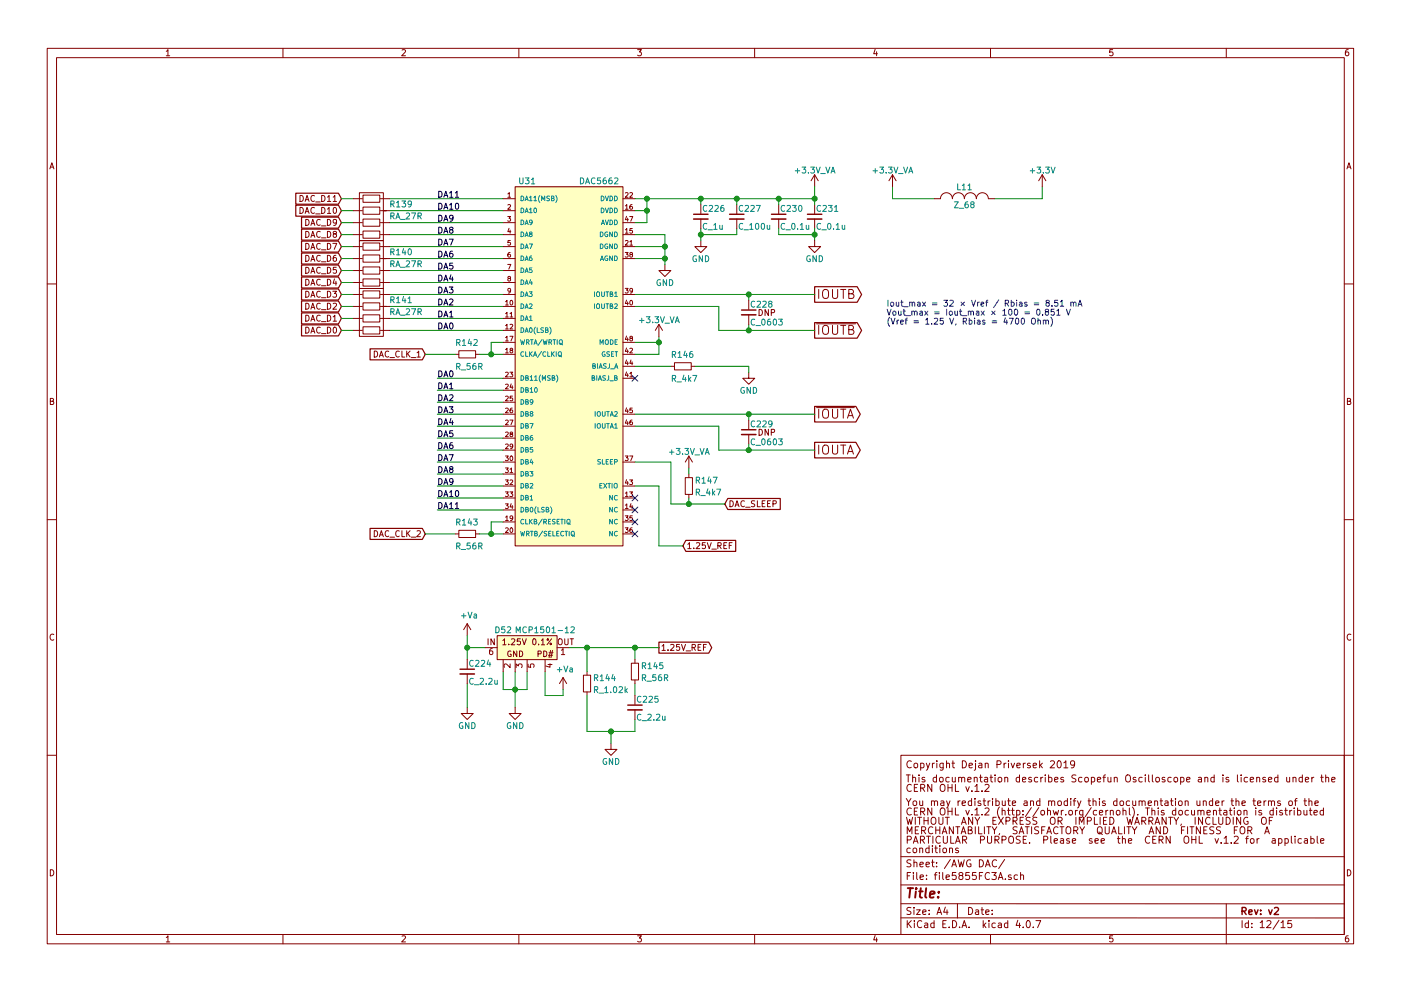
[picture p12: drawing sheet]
EESchema Schematic File Version 2
LIBS:ScopefunParts
LIBS:power
LIBS:device
LIBS:transistors
LIBS:conn
LIBS:linear
LIBS:regul
LIBS:74xx
LIBS:cmos4000
LIBS:adc-dac
LIBS:memory
LIBS:microcontrollers
LIBS:dsp
LIBS:microchip
LIBS:analog_switches
LIBS:motorola
LIBS:texas
LIBS:intel
LIBS:audio
LIBS:interface
LIBS:digital-audio
LIBS:philips
LIBS:display
LIBS:cypress
LIBS:siliconi
LIBS:opto
LIBS:atmel
LIBS:contrib
LIBS:valves
LIBS:Scopefun_v2-cache
EELAYER 25 0
EELAYER END
$Descr A4 11693 8268
encoding utf-8
Sheet 12 15
Title ""
Date ""
Rev "v2"
Comp ""
Comment1 "Copyright Dejan Priversek 2017"
Comment2 ""
Comment3 ""
Comment4 ""
$EndDescr
Text GLabel 6800 2450 2    75   Output ~ 0
IOUTB
Text GLabel 6800 2750 2    75   Output ~ 0
~IOUTB
Text GLabel 6800 3450 2    75   Output ~ 0
~IOUTA
Text GLabel 6800 3750 2    75   Output ~ 0
IOUTA
Wire Wire Line
	6250 2500 6250 2450
Wire Wire Line
	5300 2450 6800 2450
Wire Wire Line
	6250 2700 6250 2750
Wire Wire Line
	6000 2750 6800 2750
Connection ~ 6250 2750
Connection ~ 6250 2450
Wire Wire Line
	5300 3450 6800 3450
Wire Wire Line
	6250 3450 6250 3500
Wire Wire Line
	6000 3750 6800 3750
Wire Wire Line
	6250 3700 6250 3750
Connection ~ 6250 3750
Connection ~ 6250 3450
Text GLabel 2850 1650 0    50   Input ~ 0
DAC_D11
Text GLabel 2850 1750 0    50   Input ~ 0
DAC_D10
Text GLabel 2850 1850 0    50   Input ~ 0
DAC_D9
Text GLabel 2850 1950 0    50   Input ~ 0
DAC_D8
Text GLabel 2850 2050 0    50   Input ~ 0
DAC_D7
Text GLabel 2850 2150 0    50   Input ~ 0
DAC_D6
Text GLabel 2850 2250 0    50   Input ~ 0
DAC_D5
Text GLabel 2850 2350 0    50   Input ~ 0
DAC_D4
Text GLabel 2850 2450 0    50   Input ~ 0
DAC_D3
Text GLabel 2850 2550 0    50   Input ~ 0
DAC_D2
Text GLabel 2850 2650 0    50   Input ~ 0
DAC_D1
Text GLabel 2850 2750 0    50   Input ~ 0
DAC_D0
Text GLabel 3550 2950 0    50   Input ~ 0
DAC_CLK_1
Text GLabel 3550 4450 0    50   Input ~ 0
DAC_CLK_2
$Comp
L GND #PWR0352
U 1 1
P 5550 2200
F 0 "#PWR0352" H 5550 1950 50  0001 C CNN
F 1 "GND" H 5550 2050 50  0000 C CNN
F 2 "" H 5550 2200 50  0000 C CNN
F 3 "" H 5550 2200 50  0000 C CNN
	1    5550 2200
	1    0    0    -1  
$EndComp
Wire Wire Line
	5550 1950 5550 2200
Wire Wire Line
	5550 1950 5300 1950
Wire Wire Line
	5300 2050 5550 2050
Connection ~ 5550 2050
Wire Wire Line
	5300 2150 5550 2150
Connection ~ 5550 2150
$Comp
L C_0.1u C231
U 1 1
P 6800 1800
F 0 "C231" H 6810 1870 50  0000 L CNN
F 1 "C_0.1u" H 6810 1720 50  0000 L CNN
F 2 "ScopefunPackagesLibrary:C_0603" H 6800 1600 50  0001 C CNN
F 3 "" H 6810 1870 50  0001 C CNN
F 4 "C0603C104K4RACTU" H 6910 1970 60  0001 C CNN "MFG Part#"
F 5 "MLCC - SMD/SMT 0603 16V X7R 10%" H 6850 2050 60  0001 C CNN "Description"
	1    6800 1800
	1    0    0    -1  
$EndComp
Connection ~ 6800 1650
Wire Wire Line
	5400 1750 5300 1750
Connection ~ 5400 1650
$Comp
L GND #PWR0353
U 1 1
P 5850 2000
F 0 "#PWR0353" H 5850 1750 50  0001 C CNN
F 1 "GND" H 5850 1850 50  0000 C CNN
F 2 "" H 5850 2000 50  0000 C CNN
F 3 "" H 5850 2000 50  0000 C CNN
	1    5850 2000
	1    0    0    -1  
$EndComp
Wire Wire Line
	5850 1900 5850 2000
Wire Wire Line
	6800 1900 6800 2000
$Comp
L C_0.1u C230
U 1 1
P 6500 1800
F 0 "C230" H 6510 1870 50  0000 L CNN
F 1 "C_0.1u" H 6510 1720 50  0000 L CNN
F 2 "ScopefunPackagesLibrary:C_0603" H 6500 1600 50  0001 C CNN
F 3 "" H 6510 1870 50  0001 C CNN
F 4 "C0603C104K4RACTU" H 6610 1970 60  0001 C CNN "MFG Part#"
F 5 "MLCC - SMD/SMT 0603 16V X7R 10%" H 6550 2050 60  0001 C CNN "Description"
	1    6500 1800
	1    0    0    -1  
$EndComp
Wire Wire Line
	6500 1950 6500 1900
Connection ~ 6800 1950
Wire Wire Line
	6500 1650 6500 1700
Connection ~ 6500 1650
Wire Wire Line
	5500 2800 5500 2950
Wire Wire Line
	5500 2950 5300 2950
Wire Wire Line
	5300 3050 5600 3050
$Comp
L GND #PWR0354
U 1 1
P 6250 3100
F 0 "#PWR0354" H 6250 2850 50  0001 C CNN
F 1 "GND" H 6250 2950 50  0000 C CNN
F 2 "" H 6250 3100 50  0000 C CNN
F 3 "" H 6250 3100 50  0000 C CNN
	1    6250 3100
	1    0    0    -1  
$EndComp
Wire Wire Line
	6250 3100 6250 3050
Wire Wire Line
	4000 4450 4200 4450
$Comp
L DAC5662 U31
U 1 1
P 4750 2850
F 0 "U31" H 4400 4200 50  0000 C CNN
F 1 "DAC5662" H 5000 4200 50  0000 C CNN
F 2 "ScopefunPackagesLibrary:S-PQFP-G48" H 4750 1250 50  0001 C CNN
F 3 "http://www.ti.com/lit/ds/symlink/dac5662.pdf" H 4750 1450 50  0001 C CNN
F 4 "DAC5662IPFB" H 4750 1350 50  0001 C CNN "MFG Part#"
F 5 "DAC 12 bit 275 MSPS Dual DAC" H 4750 2850 60  0001 C CNN "Description"
	1    4750 2850
	1    0    0    -1  
$EndComp
NoConn ~ 5300 4450
NoConn ~ 5300 4350
NoConn ~ 5300 4250
NoConn ~ 5300 4150
Wire Wire Line
	6250 3050 5800 3050
NoConn ~ 5300 3150
Wire Wire Line
	5300 2550 6000 2550
Wire Wire Line
	6000 2550 6000 2750
Wire Wire Line
	5300 3550 6000 3550
Wire Wire Line
	6000 3550 6000 3750
Wire Wire Line
	5500 4050 5300 4050
Wire Wire Line
	5300 2850 5500 2850
Connection ~ 5500 2850
Text Notes 7400 2700 0    50   ~ 0
Iout_max = 32 × Vref / Rbias = 8.51 mA\nVout_max = Iout_max × 100 = 0.851 V\n(Vref = 1.25 V, Rbias = 4700 Ohm)
Wire Wire Line
	3250 2450 4200 2450
Wire Wire Line
	3250 2550 4200 2550
Wire Wire Line
	3250 2650 4200 2650
Wire Wire Line
	3250 2750 4200 2750
Text Label 3650 2750 0    50   ~ 0
DA0
Text Label 3650 2650 0    50   ~ 0
DA1
Text Label 3650 2550 0    50   ~ 0
DA2
Text Label 3650 2450 0    50   ~ 0
DA3
Text Label 3650 2350 0    50   ~ 0
DA4
Text Label 3650 2250 0    50   ~ 0
DA5
Text Label 3650 2150 0    50   ~ 0
DA6
Text Label 3650 2050 0    50   ~ 0
DA7
Text Label 3650 1950 0    50   ~ 0
DA8
Text Label 3650 1850 0    50   ~ 0
DA9
Text Label 3650 1750 0    50   ~ 0
DA10
Text Label 3650 1650 0    50   ~ 0
DA11
Wire Wire Line
	3650 3150 4200 3150
Wire Wire Line
	3650 3250 4200 3250
Wire Wire Line
	3650 3350 4200 3350
Wire Wire Line
	3650 3450 4200 3450
Wire Wire Line
	3650 3550 4200 3550
Wire Wire Line
	3650 3650 4200 3650
Wire Wire Line
	3650 3750 4200 3750
Wire Wire Line
	3650 3850 4200 3850
Wire Wire Line
	3650 3950 4200 3950
Wire Wire Line
	3650 4050 4200 4050
Wire Wire Line
	3650 4150 4200 4150
Wire Wire Line
	3650 4250 4200 4250
Text Label 3650 3150 0    50   ~ 0
DA0
Text Label 3650 3250 0    50   ~ 0
DA1
Text Label 3650 3350 0    50   ~ 0
DA2
Text Label 3650 3450 0    50   ~ 0
DA3
Text Label 3650 3550 0    50   ~ 0
DA4
Text Label 3650 3650 0    50   ~ 0
DA5
Text Label 3650 3750 0    50   ~ 0
DA6
Text Label 3650 3850 0    50   ~ 0
DA7
Text Label 3650 3950 0    50   ~ 0
DA8
Text Label 3650 4050 0    50   ~ 0
DA9
Text Label 3650 4150 0    50   ~ 0
DA10
Text Label 3650 4250 0    50   ~ 0
DA11
Text GLabel 6050 4200 2    50   Input ~ 0
DAC_SLEEP
Wire Wire Line
	4200 2850 4100 2850
Wire Wire Line
	4100 2850 4100 2950
Connection ~ 4100 2950
Wire Wire Line
	5600 4200 6050 4200
Wire Wire Line
	5600 3850 5600 4200
Wire Wire Line
	5600 3850 5300 3850
$Comp
L R_4k7 R147
U 1 1
P 5750 4050
F 0 "R147" H 5800 4100 50  0000 L CNN
F 1 "R_4k7" H 5800 4000 50  0000 L CNN
F 2 "ScopefunPackagesLibrary:R_0603" H 5750 3800 50  0001 C CNN
F 3 "http://industrial.panasonic.com/cdbs/www-data/pdf/AOA0000/AOA0000CE2.pdf" H 5750 3900 50  0001 C CNN
F 4 "ERJ-3EKF4701V" H 5750 4200 60  0001 C CNN "MFG Part#"
F 5 "RES SMD 1% 1/10W 0603" H 5750 4300 60  0001 C CNN "Description"
	1    5750 4050
	1    0    0    -1  
$EndComp
Wire Wire Line
	5750 4150 5750 4200
Connection ~ 5750 4200
Wire Wire Line
	5750 3900 5750 3950
Wire Wire Line
	6150 1950 6150 1900
$Comp
L C_100u C227
U 1 1
P 6150 1800
F 0 "C227" H 6160 1870 50  0000 L CNN
F 1 "C_100u" H 6160 1720 50  0000 L CNN
F 2 "ScopefunPackagesLibrary:C_1210" H 6150 1600 50  0001 C CNN
F 3 "http://datasheets.avx.com/cx5r.pdf" H 6150 1500 50  0001 C CNN
F 4 "12106D107MAT2A" H 6260 1970 60  0001 C CNN "MFG Part#"
F 5 "MLCC - SMD/SMT 1210 6.3V X5R 20%" H 6150 2050 60  0001 C CNN "Description"
	1    6150 1800
	1    0    0    -1  
$EndComp
Wire Wire Line
	7450 1550 7450 1650
Wire Wire Line
	8700 1550 8700 1650
Wire Wire Line
	7450 1650 7800 1650
Wire Wire Line
	8700 1650 8300 1650
Wire Wire Line
	6500 1950 6800 1950
$Comp
L GND #PWR0355
U 1 1
P 6800 2000
F 0 "#PWR0355" H 6800 1750 50  0001 C CNN
F 1 "GND" H 6800 1850 50  0000 C CNN
F 2 "" H 6800 2000 50  0000 C CNN
F 3 "" H 6800 2000 50  0000 C CNN
	1    6800 2000
	1    0    0    -1  
$EndComp
Wire Wire Line
	6150 1950 5850 1950
Connection ~ 5850 1950
Wire Wire Line
	5300 1650 6800 1650
Wire Wire Line
	5400 1650 5400 1850
$Comp
L +3.3V_VA #PWR0356
U 1 1
P 7450 1550
F 0 "#PWR0356" H 7450 1400 50  0001 C CNN
F 1 "+3.3V_VA" H 7450 1690 50  0000 C CNN
F 2 "" H 7450 1550 50  0000 C CNN
F 3 "" H 7450 1550 50  0000 C CNN
	1    7450 1550
	-1   0    0    -1  
$EndComp
$Comp
L +3.3V #PWR0357
U 1 1
P 8700 1550
F 0 "#PWR0357" H 8700 1400 50  0001 C CNN
F 1 "+3.3V" H 8700 1690 50  0000 C CNN
F 2 "" H 8700 1550 50  0000 C CNN
F 3 "" H 8700 1550 50  0000 C CNN
	1    8700 1550
	-1   0    0    -1  
$EndComp
$Comp
L +3.3V_VA #PWR0358
U 1 1
P 6800 1550
F 0 "#PWR0358" H 6800 1400 50  0001 C CNN
F 1 "+3.3V_VA" H 6800 1690 50  0000 C CNN
F 2 "" H 6800 1550 50  0000 C CNN
F 3 "" H 6800 1550 50  0000 C CNN
	1    6800 1550
	1    0    0    -1  
$EndComp
Wire Wire Line
	6800 1550 6800 1700
$Comp
L +3.3V_VA #PWR0359
U 1 1
P 5500 2800
F 0 "#PWR0359" H 5500 2650 50  0001 C CNN
F 1 "+3.3V_VA" H 5500 2940 50  0000 C CNN
F 2 "" H 5500 2800 50  0000 C CNN
F 3 "" H 5500 2800 50  0000 C CNN
	1    5500 2800
	1    0    0    -1  
$EndComp
Connection ~ 5850 1650
Wire Wire Line
	5400 1850 5300 1850
Connection ~ 5400 1750
Wire Wire Line
	5850 1650 5850 1700
Wire Wire Line
	6150 1700 6150 1650
Connection ~ 6150 1650
$Comp
L +3.3V_VA #PWR0360
U 1 1
P 5750 3900
F 0 "#PWR0360" H 5750 3750 50  0001 C CNN
F 1 "+3.3V_VA" H 5750 4040 50  0000 C CNN
F 2 "" H 5750 3900 50  0000 C CNN
F 3 "" H 5750 3900 50  0000 C CNN
	1    5750 3900
	1    0    0    -1  
$EndComp
$Comp
L C_1u C226
U 1 1
P 5850 1800
F 0 "C226" H 5860 1870 50  0000 L CNN
F 1 "C_1u" H 5860 1720 50  0000 L CNN
F 2 "ScopefunPackagesLibrary:C_0603" H 5850 1600 50  0001 C CNN
F 3 "" H 5860 1870 50  0001 C CNN
F 4 "C0603C105K9PACTU" H 5960 1970 60  0001 C CNN "MFG Part#"
F 5 "MLCC - SMD/SMT 0603 6.3V X5R 10%" H 5900 2050 60  0001 C CNN "Description"
	1    5850 1800
	1    0    0    -1  
$EndComp
$Comp
L Z_68 L11
U 1 1
P 8050 1650
F 0 "L11" H 8050 1750 50  0000 C CNN
F 1 "Z_68" H 8050 1600 50  0000 C CNN
F 2 "ScopefunPackagesLibrary:L_0805" H 8050 1300 50  0001 C CNN
F 3 "https://katalog.we-online.com/pbs/datasheet/782853680.pdf" H 8050 1400 50  0001 C CNN
F 4 "FERRITE BEAD 68 OHM 0805 R=25m I=3A" H 8050 2150 75  0001 C CNN "Description"
F 5 "782853680" H 8050 2000 75  0001 C CNN "MFG Part#"
	1    8050 1650
	1    0    0    -1  
$EndComp
Text GLabel 5500 5400 2    50   Output ~ 0
1.25V_REF
$Comp
L +Va #PWR0361
U 1 1
P 3900 5300
F 0 "#PWR0361" H 3950 5350 50  0001 C CNN
F 1 "+Va" H 3915 5473 50  0000 C CNN
F 2 "" H -5300 4050 50  0000 C CNN
F 3 "" H -5300 4050 50  0000 C CNN
	1    3900 5300
	1    0    0    -1  
$EndComp
Wire Wire Line
	4750 5400 5500 5400
Connection ~ 3900 5400
Wire Wire Line
	3900 5400 4050 5400
Wire Wire Line
	3900 5300 3900 5500
$Comp
L +Va #PWR0362
U 1 1
P 4700 5750
F 0 "#PWR0362" H 4750 5800 50  0001 C CNN
F 1 "+Va" H 4715 5923 50  0000 C CNN
F 2 "" H -4500 4500 50  0000 C CNN
F 3 "" H -4500 4500 50  0000 C CNN
	1    4700 5750
	1    0    0    -1  
$EndComp
Wire Wire Line
	4550 5600 4550 5800
Wire Wire Line
	4550 5800 4700 5800
Wire Wire Line
	4700 5800 4700 5750
Wire Wire Line
	4400 5750 4400 5600
Wire Wire Line
	4200 5750 4400 5750
Wire Wire Line
	4200 5750 4200 5600
Wire Wire Line
	4300 5600 4300 5900
Connection ~ 4300 5750
$Comp
L GND #PWR0363
U 1 1
P 4300 5900
F 0 "#PWR0363" H 4300 5650 50  0001 C CNN
F 1 "GND" H 4300 5750 50  0000 C CNN
F 2 "" H 4300 5900 50  0000 C CNN
F 3 "" H 4300 5900 50  0000 C CNN
	1    4300 5900
	1    0    0    -1  
$EndComp
$Comp
L GND #PWR0364
U 1 1
P 3900 5900
F 0 "#PWR0364" H 3900 5650 50  0001 C CNN
F 1 "GND" H 3900 5750 50  0000 C CNN
F 2 "" H 3900 5900 50  0000 C CNN
F 3 "" H 3900 5900 50  0000 C CNN
	1    3900 5900
	1    0    0    -1  
$EndComp
Wire Wire Line
	3900 5900 3900 5700
$Comp
L R_1.02k R144
U 1 1
P 4900 5700
F 0 "R144" H 4950 5750 50  0000 L CNN
F 1 "R_1.02k" H 4950 5650 50  0000 L CNN
F 2 "ScopefunPackagesLibrary:R_0603" H 4900 5450 50  0001 C CNN
F 3 "http://industrial.panasonic.com/cdbs/www-data/pdf/AOA0000/AOA0000CE2.pdf" H 4900 5550 50  0001 C CNN
F 4 "ERJ-3EKF1021V" H 4900 5850 60  0001 C CNN "MFG Part#"
F 5 "RES SMD 1% 1/10W 0603" H 4900 5950 60  0001 C CNN "Description"
	1    4900 5700
	1    0    0    -1  
$EndComp
Wire Wire Line
	4900 5600 4900 5400
Connection ~ 4900 5400
Wire Wire Line
	5300 5500 5300 5400
Connection ~ 5300 5400
Wire Wire Line
	5300 5700 5300 5800
Wire Wire Line
	4900 5800 4900 6100
Wire Wire Line
	4900 6100 5300 6100
Wire Wire Line
	5300 6100 5300 6000
$Comp
L GND #PWR0365
U 1 1
P 5100 6200
F 0 "#PWR0365" H 5100 5950 50  0001 C CNN
F 1 "GND" H 5100 6050 50  0000 C CNN
F 2 "" H 5100 6200 50  0000 C CNN
F 3 "" H 5100 6200 50  0000 C CNN
	1    5100 6200
	1    0    0    -1  
$EndComp
Wire Wire Line
	5100 6200 5100 6100
Connection ~ 5100 6100
$Comp
L R_56R R145
U 1 1
P 5300 5600
F 0 "R145" H 5350 5650 50  0000 L CNN
F 1 "R_56R" H 5350 5550 50  0000 L CNN
F 2 "ScopefunPackagesLibrary:R_0603" H 5300 5350 50  0001 C CNN
F 3 "http://industrial.panasonic.com/cdbs/www-data/pdf/AOA0000/AOA0000CE2.pdf" H 5300 5450 50  0001 C CNN
F 4 "ERJ-3EKF56R0V" H 5300 5750 60  0001 C CNN "MFG Part#"
F 5 "RES SMD 1% 1/10W 0603" H 5300 5850 60  0001 C CNN "Description"
	1    5300 5600
	1    0    0    -1  
$EndComp
Text GLabel 5700 4550 2    50   Input ~ 0
1.25V_REF
Wire Wire Line
	5500 4050 5500 4550
Wire Wire Line
	5500 4550 5700 4550
$Comp
L C_2.2u C224
U 1 1
P 3900 5600
F 0 "C224" H 3910 5670 50  0000 L CNN
F 1 "C_2.2u" H 3910 5520 50  0000 L CNN
F 2 "ScopefunPackagesLibrary:C_0603" H 3900 5400 50  0001 C CNN
F 3 "" H 3910 5670 50  0001 C CNN
F 4 "CC0603MRX5R5BB225" H 3900 5800 60  0001 C CNN "MFG Part#"
F 5 "MLCC - SMD/SMT 0603 6.3V X5R 20%" H 3900 5900 60  0001 C CNN "Description"
	1    3900 5600
	1    0    0    -1  
$EndComp
$Comp
L C_2.2u C225
U 1 1
P 5300 5900
F 0 "C225" H 5310 5970 50  0000 L CNN
F 1 "C_2.2u" H 5310 5820 50  0000 L CNN
F 2 "ScopefunPackagesLibrary:C_0603" H 5300 5700 50  0001 C CNN
F 3 "" H 5310 5970 50  0001 C CNN
F 4 "CC0603MRX5R5BB225" H 5300 6100 60  0001 C CNN "MFG Part#"
F 5 "MLCC - SMD/SMT 0603 6.3V X5R 20%" H 5300 6200 60  0001 C CNN "Description"
	1    5300 5900
	1    0    0    -1  
$EndComp
$Comp
L MCP1501-12 D52
U 1 1
P 4400 5400
F 0 "D52" H 4200 5550 50  0000 C CNN
F 1 "MCP1501-12" H 4550 5550 50  0000 C CNN
F 2 "ScopefunPackagesLibrary:SOT23-6" H 4400 5000 50  0001 C CNN
F 3 "http://ww1.microchip.com/downloads/en/DeviceDoc/20005474D.pdf" H 4400 5100 50  0001 C CNN
F 4 "1.25V High-Precision Buffered Voltage Reference SOT23-6" H 4400 5800 50  0001 C CNN "Description"
F 5 "MCP1501T-12E/CHY" H 4400 5700 50  0001 C CNN "MFG Part#"
	1    4400 5400
	1    0    0    -1  
$EndComp
Wire Wire Line
	3250 2350 4200 2350
Wire Wire Line
	3250 2250 4200 2250
Wire Wire Line
	3250 2150 4200 2150
Wire Wire Line
	3250 2050 4200 2050
Wire Wire Line
	3250 1950 4200 1950
Wire Wire Line
	3250 1850 4200 1850
Wire Wire Line
	3250 1750 4200 1750
Wire Wire Line
	3250 1650 4200 1650
Wire Wire Line
	2850 1650 2950 1650
Wire Wire Line
	2850 1750 2950 1750
Wire Wire Line
	2850 1850 2950 1850
Wire Wire Line
	2850 1950 2950 1950
Wire Wire Line
	2850 2050 2950 2050
Wire Wire Line
	2850 2150 2950 2150
Wire Wire Line
	2850 2250 2950 2250
Wire Wire Line
	2850 2350 2950 2350
Wire Wire Line
	2850 2450 2950 2450
Wire Wire Line
	2850 2550 2950 2550
Wire Wire Line
	2850 2650 2950 2650
Wire Wire Line
	2850 2750 2950 2750
$Comp
L R_56R R142
U 1 1
P 3900 2950
F 0 "R142" V 3800 2850 50  0000 L CNN
F 1 "R_56R" V 4000 2850 50  0000 L CNN
F 2 "ScopefunPackagesLibrary:R_0603" H 3900 2700 50  0001 C CNN
F 3 "http://industrial.panasonic.com/cdbs/www-data/pdf/AOA0000/AOA0000CE2.pdf" H 3900 2800 50  0001 C CNN
F 4 "ERJ-3EKF56R0V" H 3900 3100 60  0001 C CNN "MFG Part#"
F 5 "RES SMD 1% 1/10W 0603" H 3900 3200 60  0001 C CNN "Description"
	1    3900 2950
	0    1    1    0   
$EndComp
Wire Wire Line
	4000 2950 4200 2950
Wire Wire Line
	3800 2950 3550 2950
$Comp
L R_56R R143
U 1 1
P 3900 4450
F 0 "R143" V 3800 4350 50  0000 L CNN
F 1 "R_56R" V 4000 4350 50  0000 L CNN
F 2 "ScopefunPackagesLibrary:R_0603" H 3900 4200 50  0001 C CNN
F 3 "http://industrial.panasonic.com/cdbs/www-data/pdf/AOA0000/AOA0000CE2.pdf" H 3900 4300 50  0001 C CNN
F 4 "ERJ-3EKF56R0V" H 3900 4600 60  0001 C CNN "MFG Part#"
F 5 "RES SMD 1% 1/10W 0603" H 3900 4700 60  0001 C CNN "Description"
	1    3900 4450
	0    1    1    0   
$EndComp
Wire Wire Line
	4200 4350 4100 4350
Wire Wire Line
	4100 4350 4100 4450
Connection ~ 4100 4450
Wire Wire Line
	3800 4450 3550 4450
$Comp
L RA_27R R139
U 1 1
P 3100 1800
F 0 "R139" H 3250 1700 50  0000 L CNN
F 1 "RA_27R" H 3250 1800 50  0000 L CNN
F 2 "ScopefunPackagesLibrary:R_CRA06E" H 3100 1400 50  0001 C CNN
F 3 "http://www.yageo.com/documents/recent/PYu-YC_TC_group_51_RoHS_L_5.pdf" H 3100 1500 50  0001 C CNN
F 4 "YC164-JR-0727RL" H 3100 2150 60  0001 C CNN "MFG Part#"
F 5 "RES ARRAY SMD 5% 0.063W 3.2mm x 1.5mm" H 3100 2250 60  0001 C CNN "Description"
	1    3100 1800
	1    0    0    1   
$EndComp
$Comp
L RA_27R R140
U 1 1
P 3100 2200
F 0 "R140" H 3250 2100 50  0000 L CNN
F 1 "RA_27R" H 3250 2200 50  0000 L CNN
F 2 "ScopefunPackagesLibrary:R_CRA06E" H 3100 1800 50  0001 C CNN
F 3 "http://www.yageo.com/documents/recent/PYu-YC_TC_group_51_RoHS_L_5.pdf" H 3100 1900 50  0001 C CNN
F 4 "YC164-JR-0727RL" H 3100 2550 60  0001 C CNN "MFG Part#"
F 5 "RES ARRAY SMD 5% 0.063W 3.2mm x 1.5mm" H 3100 2650 60  0001 C CNN "Description"
	1    3100 2200
	1    0    0    1   
$EndComp
$Comp
L RA_27R R141
U 1 1
P 3100 2600
F 0 "R141" H 3250 2500 50  0000 L CNN
F 1 "RA_27R" H 3250 2600 50  0000 L CNN
F 2 "ScopefunPackagesLibrary:R_CRA06E" H 3100 2200 50  0001 C CNN
F 3 "http://www.yageo.com/documents/recent/PYu-YC_TC_group_51_RoHS_L_5.pdf" H 3100 2300 50  0001 C CNN
F 4 "YC164-JR-0727RL" H 3100 2950 60  0001 C CNN "MFG Part#"
F 5 "RES ARRAY SMD 5% 0.063W 3.2mm x 1.5mm" H 3100 3050 60  0001 C CNN "Description"
	1    3100 2600
	1    0    0    1   
$EndComp
$Comp
L C_0603 C228
U 1 1
P 6250 2600
F 0 "C228" H 6260 2670 50  0000 L CNN
F 1 "C_0603" H 6260 2520 50  0000 L CNN
F 2 "ScopefunPackagesLibrary:C_0603" H 6250 2450 50  0001 C CNN
F 3 "" H 6260 2670 50  0001 C CNN
F 4 "Not populated" H 6250 2750 50  0001 C CNN "Description"
	1    6250 2600
	1    0    0    -1  
$EndComp
$Comp
L C_0603 C229
U 1 1
P 6250 3600
F 0 "C229" H 6260 3670 50  0000 L CNN
F 1 "C_0603" H 6260 3520 50  0000 L CNN
F 2 "ScopefunPackagesLibrary:C_0603" H 6250 3450 50  0001 C CNN
F 3 "" H 6260 3670 50  0001 C CNN
F 4 "Not populated" H 6250 3750 50  0001 C CNN "Description"
	1    6250 3600
	1    0    0    -1  
$EndComp
$Comp
L R_4k7 R146
U 1 1
P 5700 3050
F 0 "R146" V 5600 2950 50  0000 L CNN
F 1 "R_4k7" V 5800 2950 50  0000 L CNN
F 2 "ScopefunPackagesLibrary:R_0603" H 5700 2800 50  0001 C CNN
F 3 "http://industrial.panasonic.com/cdbs/www-data/pdf/AOA0000/AOA0000CE2.pdf" H 5700 2900 50  0001 C CNN
F 4 "ERJ-3EKF4701V" H 5700 3200 60  0001 C CNN "MFG Part#"
F 5 "RES SMD 1% 1/10W 0603" H 5700 3300 60  0001 C CNN "Description"
	1    5700 3050
	0    1    1    0   
$EndComp
$EndSCHEMATC
